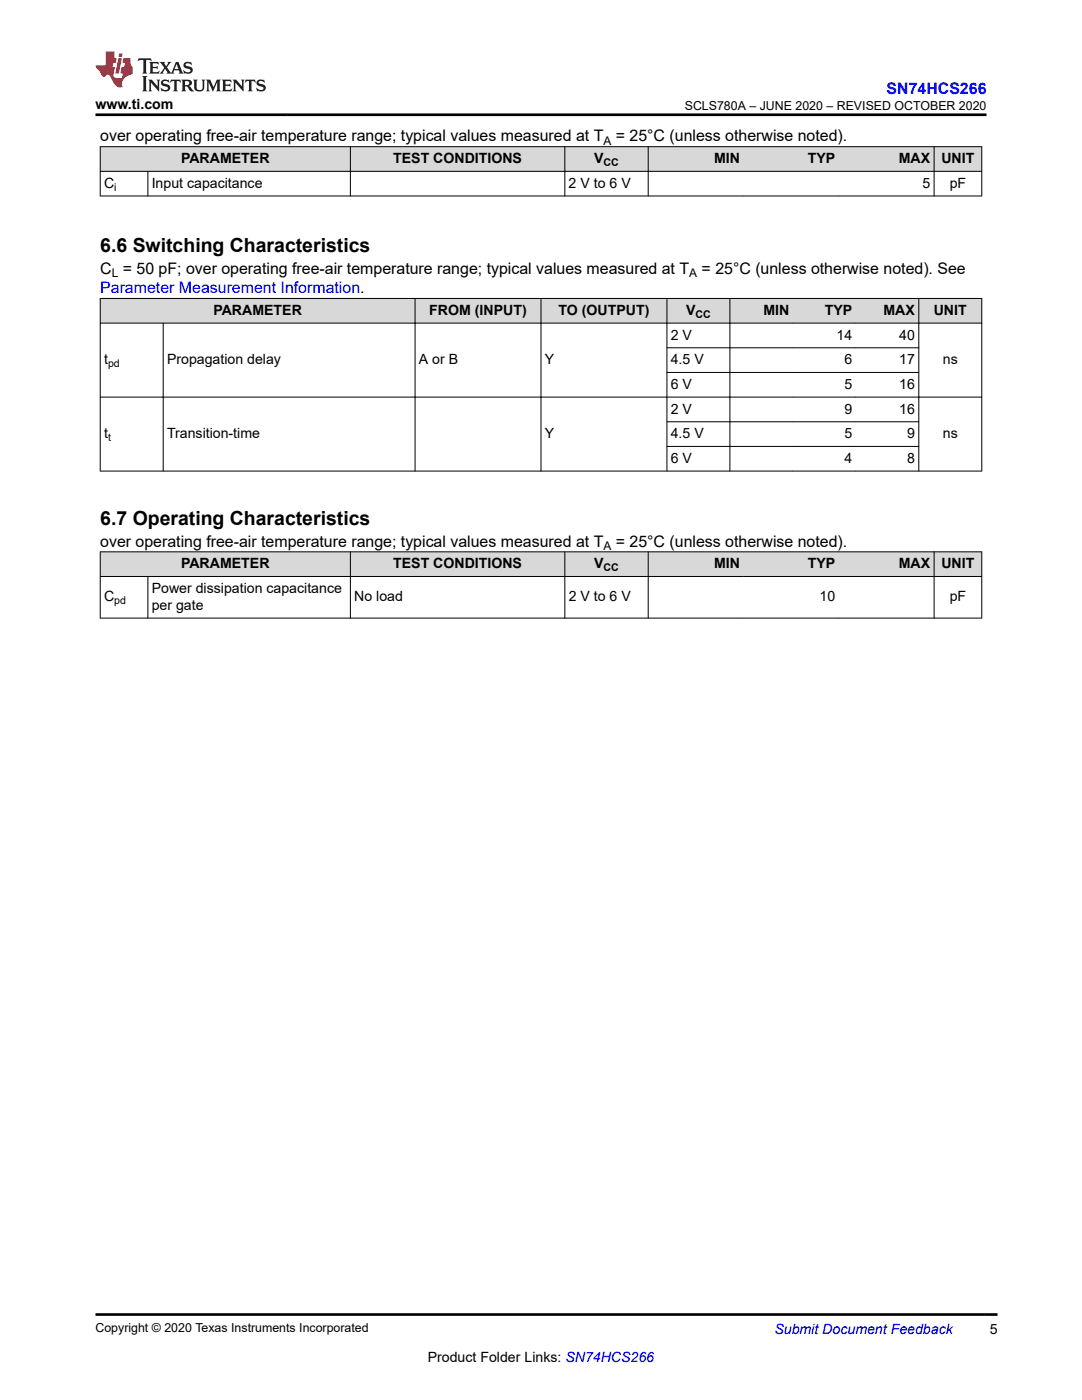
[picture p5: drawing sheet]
<svg xmlns="http://www.w3.org/2000/svg" width="216mm" height="279mm" viewBox="0 0 216 279" stroke-linecap="round" stroke-linejoin="round" font-family="sans-serif">
<g fill="#d8d8d8">
<path d="M20 29.3h175.9v4.9h-175.9z" fill-rule="evenodd"/>
<path d="M20.1 29.3h49.8v4.8h-49.8z" fill-rule="evenodd"/>
<path d="M70 29.3h42.6v4.8h-42.6z" fill-rule="evenodd"/>
<path d="M112.8 29.3h16.5v4.8h-16.5z" fill-rule="evenodd"/>
<path d="M129.4 29.3h19v4.8h-19z" fill-rule="evenodd"/>
<path d="M148.4 29.3h19v4.8h-19z" fill-rule="evenodd"/>
<path d="M167.4 29.3h18.9v4.8h-18.9z" fill-rule="evenodd"/>
<path d="M186.5 29.3h9.3v4.8h-9.3z" fill-rule="evenodd"/>
</g>
<path d="M19.9 29.3h176.1M19.9 34.2h176.1M19.9 39.1h176.1M20 29.2v10M29.5 34.1v5.1M69.9 29.2v10M112.7 29.2v10M129.3 29.2v10M186.4 29.2v10M195.9 29.2v10" fill="none" stroke="#000" stroke-width=".2"/>
<g fill="#d8d8d8">
<path d="M20 59.6h175.9v4.9h-175.9z" fill-rule="evenodd"/>
<path d="M20.1 59.6h62.7v4.8h-62.7z" fill-rule="evenodd"/>
<path d="M82.9 59.6h25v4.8h-25z" fill-rule="evenodd"/>
<path d="M108 59.6h25v4.8h-25z" fill-rule="evenodd"/>
<path d="M133.1 59.6h12.5v4.8h-12.5z" fill-rule="evenodd"/>
<path d="M145.7 59.6h12.5v4.8h-12.5z" fill-rule="evenodd"/>
<path d="M158.2 59.6h12.6v4.8h-12.6z" fill-rule="evenodd"/>
<path d="M170.8 59.6h12.5v4.8h-12.5z" fill-rule="evenodd"/>
<path d="M183.4 59.6h12.4v4.8h-12.4z" fill-rule="evenodd"/>
</g>
<g fill="none" stroke="#000" stroke-width=".2">
<path d="M19.9 59.6h176.1M20 59.5v34.6M82.8 59.5v34.6M107.9 59.5v34.6M133.1 59.5v34.6M145.6 59.5v34.6M183.3 59.5v34.6M195.9 59.5v34.6M19.9 64.5h176.1M19.9 79.3h176.1M32.6 64.4v29.7M133 69.4h50.4"/>
<path d="M133 74.3h50.4M19.9 94h176.1M133 84.2h50.4M133 89.1h50.4"/>
</g>
<g fill="#d8d8d8">
<path d="M20 110.1h175.9v4.9h-175.9z" fill-rule="evenodd"/>
<path d="M20.1 110.2h49.8v4.8h-49.8z" fill-rule="evenodd"/>
<path d="M70 110.2h42.6v4.8h-42.6z" fill-rule="evenodd"/>
<path d="M112.8 110.2h16.5v4.8h-16.5z" fill-rule="evenodd"/>
<path d="M129.4 110.2h19v4.8h-19z" fill-rule="evenodd"/>
<path d="M148.4 110.2h19v4.8h-19z" fill-rule="evenodd"/>
<path d="M167.4 110.2h18.9v4.8h-18.9z" fill-rule="evenodd"/>
<path d="M186.5 110.2h9.3v4.8h-9.3z" fill-rule="evenodd"/>
</g>
<path d="M19.9 110.1h176.1M19.9 115h176.1M20 110.1v13.3M29.5 115v8.4M69.9 110.1v13.3M112.7 110.1v13.3M129.3 110.1v13.3M186.4 110.1v13.3M195.9 110.1v13.3M19.9 123.4h176.1" fill="none" stroke="#000" stroke-width=".2"/>
<path d="M27.7 11.6l-.2 .6 .5-.2h.6v.1v2.2l-.2 .4h1l-.2-.4v-2.2v-.1h.5l.5 .2-.1-.6zM29.8 12.4l.2 .3v1.6l-.2 .4h1.9l.1-.6a1.08 1.08 0 0 1-1.3 .2v-.7h.6l.4 .2v-.7l-.4 .2h-.6v-.5l.2-.2a1 1 0 0 1 1 .3l-.1-.5zM31.8 12.4l1 1.1-1 1.2h.9l-.2-.2 .4-.8 .5 .8-.2 .2h1.6l-.2-.2 .1-.5h1l.1 .5-.1 .2h.9l-.2-.4-.8-1.9h-.5l-1 2.1-.8-1.1 .9-1h-.8l.2 .2-.5 .6-.3-.6 .1-.2zM35.2 12.8l.4 1h-.8zM36.8 12.5a.65 .65 0 0 0-.2 .7 .65 .65 0 0 0 .6 .5l.7 .1 .1 .3a.79 .79 0 0 1-.7 .4 .79 .79 0 0 1-.7-.5l.1 .7 .2-.1a.93 .93 0 0 0 1.1 0 .93 .93 0 0 0 .4-.9 1.46 1.46 0 0 0-1.2-.6l-.1-.3a1.09 1.09 0 0 1 1.2 .2l-.2-.6-.1 .1-.6-.2zM28.4 15.2l.2 .4v2.2l-.2 .4h1l-.2-.4v-2.2l.2-.4zM29.6 15.9l.2 .4v1.5l-.2 .4h.8l-.3-.4v-1.3l1.7 1.8v-2l.2-.4h-.8l.2 .2 .1 1.1-1.2-1.3zM32.3 16a.65 .65 0 0 0-.2 .8 .65 .65 0 0 0 .7 .4l.6 .2 .1 .2a.79 .79 0 0 1-.7 .4 .79 .79 0 0 1-.7-.5l.1 .7 .2-.1a.93 .93 0 0 0 1.1 .1 .93 .93 0 0 0 .4-1 1.46 1.46 0 0 0-1.2-.5l-.1-.4a1.09 1.09 0 0 1 1.2 .2l-.2-.6-.1 .1-.6-.1zM34.1 15.9l-.1 .6a.63 .63 0 0 1 .7-.3l.1 1.6-.3 .4h1l-.2-.4v-1.6a.66 .66 0 0 1 .8 .3l-.1-.6zM36.2 15.9l.2 .4v1.5l-.2 .4h.9l-.2-.2v-.7h.5l.1 .2a.79 .79 0 0 0 1.2 .6l-1-.9a.61 .61 0 0 0 .6-.6 .61 .61 0 0 0-.5-.7zM36.9 16.2h.2a.47 .47 0 0 1 .5 .1 .47 .47 0 0 1 .1 .5l-.2 .1-.6 .1zM38.5 15.9l.2 .2a2.27 2.27 0 0 0 .4 2 1.04 1.04 0 0 0 1.7-.7v-1.3l.2-.2h-.8l.2 .4v1.1a.6 .6 0 0 1-.6 .6 .6 .6 0 0 1-.6-.6v-1.1l.3-.4zM41.1 15.9l.2 .4v1.5l-.2 .4h.7l-.2-.4v-1.4l.9 1.9 .8-1.9v1.4l-.2 .4h1l-.3-.4v-1.5l.3-.4h-.8l-.7 1.5-.7-1.5zM44.3 15.9l.2 .4v1.5l-.2 .4h1.9l.1-.6a1.09 1.09 0 0 1-1.3 .2v-.7h.6l.4 .2v-.6l-.4 .2h-.6v-.6l.2-.1a1.01 1.01 0 0 1 1 .3l-.1-.6zM46.4 15.9l.3 .4v1.5l-.3 .4h.8l-.2-.4v-1.3l1.6 1.8v-2l.2-.4h-.7l.2 .2v1.1l-1.2-1.3zM49 15.9l-.1 .6a.63 .63 0 0 1 .8-.3v1.6l-.3 .4h1l-.2-.4v-1.6a.66 .66 0 0 1 .8 .3l-.1-.6zM51.4 16a.65 .65 0 0 0-.2 .8 .65 .65 0 0 0 .6 .4l.6 .2 .2 .2a.79 .79 0 0 1-.8 .4 .79 .79 0 0 1-.6-.5l.1 .7 .2-.1a.93 .93 0 0 0 1 .1 .93 .93 0 0 0 .5-1 1.46 1.46 0 0 0-1.3-.5l-.1-.4a1.09 1.09 0 0 1 1.3 .2l-.2-.6-.2 .1-.5-.1z" fill="#231f20"/>
<path d="M21.1 10.3v2.7h-2v.4l.9 1a.95 .95 0 0 0 .9 .9 .59 .59 0 0 1 .6-.4 .59 .59 0 0 1 .5 .3l.4 .8a1.59 1.59 0 0 0 2.1 1.4 1.61 1.61 0 0 1 1-2.3l1-.3-.1-1.5a1.59 1.59 0 0 1-.4-1.7h-1.4l-.2 .9h.5l-.1 .9h-.5l-.2 .9v.3l.4 .1-.2 .9h-.6a.73 .73 0 0 1-1.1-.7l.3-1.5h-.5l.2-.9h.5l.2-.9h-.5v-1.3zM23.6 11.6l-.6 3.1h.7l.6-3.1zM23.8 10.7l-.1 .6h.7l.1-.6z" fill="#ed1c24"/>
<path d="M19.1 22.9h177.8M19 262.3h180" fill="none" stroke="#000" stroke-width=".53"/>
<g font-size="3.9">
<text x="20" y="50.3">6.6 Switching Characteristics</text>
<text x="20" y="104.7">6.7 Operating Characteristics</text>
</g>
<g font-size="3.2" fill="#00f">
<text x="176.9" y="18.7">SN74HCS266</text>
<text x="20" y="58.5">Parameter Measurement Information.</text>
</g>
<g font-size="3.2">
<text x="20" y="28.2">over operating free-air temperature range; typical values measured at T</text>
<text x="122.9" y="28.2">= 25°C (unless otherwise noted).</text>
<text x="20" y="54.7">C = 50 pF; over operating free-air temperature range; typical values measured at T</text>
<text x="140" y="54.7">= 25°C (unless otherwise noted). See</text>
<text x="20" y="109.1">over operating free-air temperature range; typical values measured at T</text>
<text x="122.9" y="109.1">= 25°C (unless otherwise noted).</text>
</g>
<g font-size="2.8">
<text x="19.1" y="21.8">www.ti.com</text>
<text x="36.1" y="32.5">PARAMETER</text>
<text x="78.5" y="32.5">TEST CONDITIONS</text>
<text x="118.6" y="32.5">V</text>
<text x="142.5" y="32.5">MIN</text>
<text x="161.2" y="32.5">TYP</text>
<text x="179.4" y="32.5">MAX</text>
<text x="187.9" y="32.5">UNIT</text>
<text x="20.8" y="37.5">C</text>
<text x="30.3" y="37.5">Input capacitance</text>
<text x="113.5" y="37.5">2 V to 6 V</text>
<text x="184.1" y="37.5">5</text>
<text x="189.5" y="37.5">pF</text>
<text x="42.6" y="62.8">PARAMETER</text>
<text x="85.7" y="62.8">FROM (INPUT)</text>
<text x="111.4" y="62.8">TO (OUTPUT)</text>
<text x="136.9" y="62.8">V</text>
<text x="152.3" y="62.8">MIN</text>
<text x="164.6" y="62.8">TYP</text>
<text x="176.3" y="62.8">MAX</text>
<text x="186.3" y="62.8">UNIT</text>
<text x="133.8" y="67.8">2 V</text>
<text x="166.9" y="67.8">14</text>
<text x="179.4" y="67.8">40</text>
<text x="20.8" y="72.7">t</text>
<text x="33.3" y="72.7">Propagation delay</text>
<text x="83.6" y="72.7">A or B</text>
<text x="108.7" y="72.7">Y</text>
<text x="133.8" y="72.7">4.5 V</text>
<text x="133.8" y="77.6">6 V</text>
<text x="168.5" y="72.7">6</text>
<text x="168.5" y="77.6">5</text>
<text x="179.4" y="72.7">17</text>
<text x="179.4" y="77.6">16</text>
<text x="188.1" y="72.7">ns</text>
<text x="133.8" y="82.5">2 V</text>
<text x="168.5" y="82.5">9</text>
<text x="179.4" y="82.5">16</text>
<text x="20.8" y="87.4">t</text>
<text x="33.3" y="87.4">Transition-time</text>
<text x="108.7" y="87.4">Y</text>
<text x="133.8" y="87.4">4.5 V</text>
<text x="168.5" y="87.4">5</text>
<text x="181" y="87.4">9</text>
<text x="188.1" y="87.4">ns</text>
<text x="133.8" y="92.4">6 V</text>
<text x="168.5" y="92.4">4</text>
<text x="181" y="92.4">8</text>
<text x="36.1" y="113.4">PARAMETER</text>
<text x="78.5" y="113.4">TEST CONDITIONS</text>
<text x="118.6" y="113.4">V</text>
<text x="142.5" y="113.4">MIN</text>
<text x="161.2" y="113.4">TYP</text>
<text x="179.4" y="113.4">MAX</text>
<text x="187.9" y="113.4">UNIT</text>
<text x="30.3" y="118.3">Power dissipation capacitance</text>
<text x="20.8" y="120">C</text>
<text x="30.3" y="121.7">per gate</text>
<text x="70.7" y="120">No load</text>
<text x="113.5" y="120">2 V to 6 V</text>
<text x="163.5" y="120">10</text>
<text x="189.5" y="120">pF</text>
<text x="197.5" y="266.1">5</text>
<text x="85.4" y="271.7">Product Folder Links: SN74HCS266</text>
</g>
<text font-size="2.8" fill="#00f" x="154.5" y="266.2">Submit Document Feedback</text>
<g font-size="2.5">
<text x="136.6" y="21.9">SCLS780A – JUNE 2020 – REVISED OCTOBER 2020</text>
<text x="19.1" y="265.9">Copyright © 2020 Texas Instruments Incorporated</text>
</g>
<g font-size="2.4">
<text x="120.4" y="28.9">A</text>
<text x="22.3" y="55.3">L</text>
<text x="137.5" y="55.3">A</text>
<text x="120.4" y="109.7">A</text>
</g>
<g font-size="2.1">
<text x="120.4" y="33.1">CC</text>
<text x="22.8" y="38">i</text>
<text x="138.8" y="63.4">CC</text>
<text x="21.6" y="73.2">pd</text>
<text x="21.6" y="88">t</text>
<text x="120.4" y="114">CC</text>
<text x="22.8" y="120.6">pd</text>
</g>
</svg>
